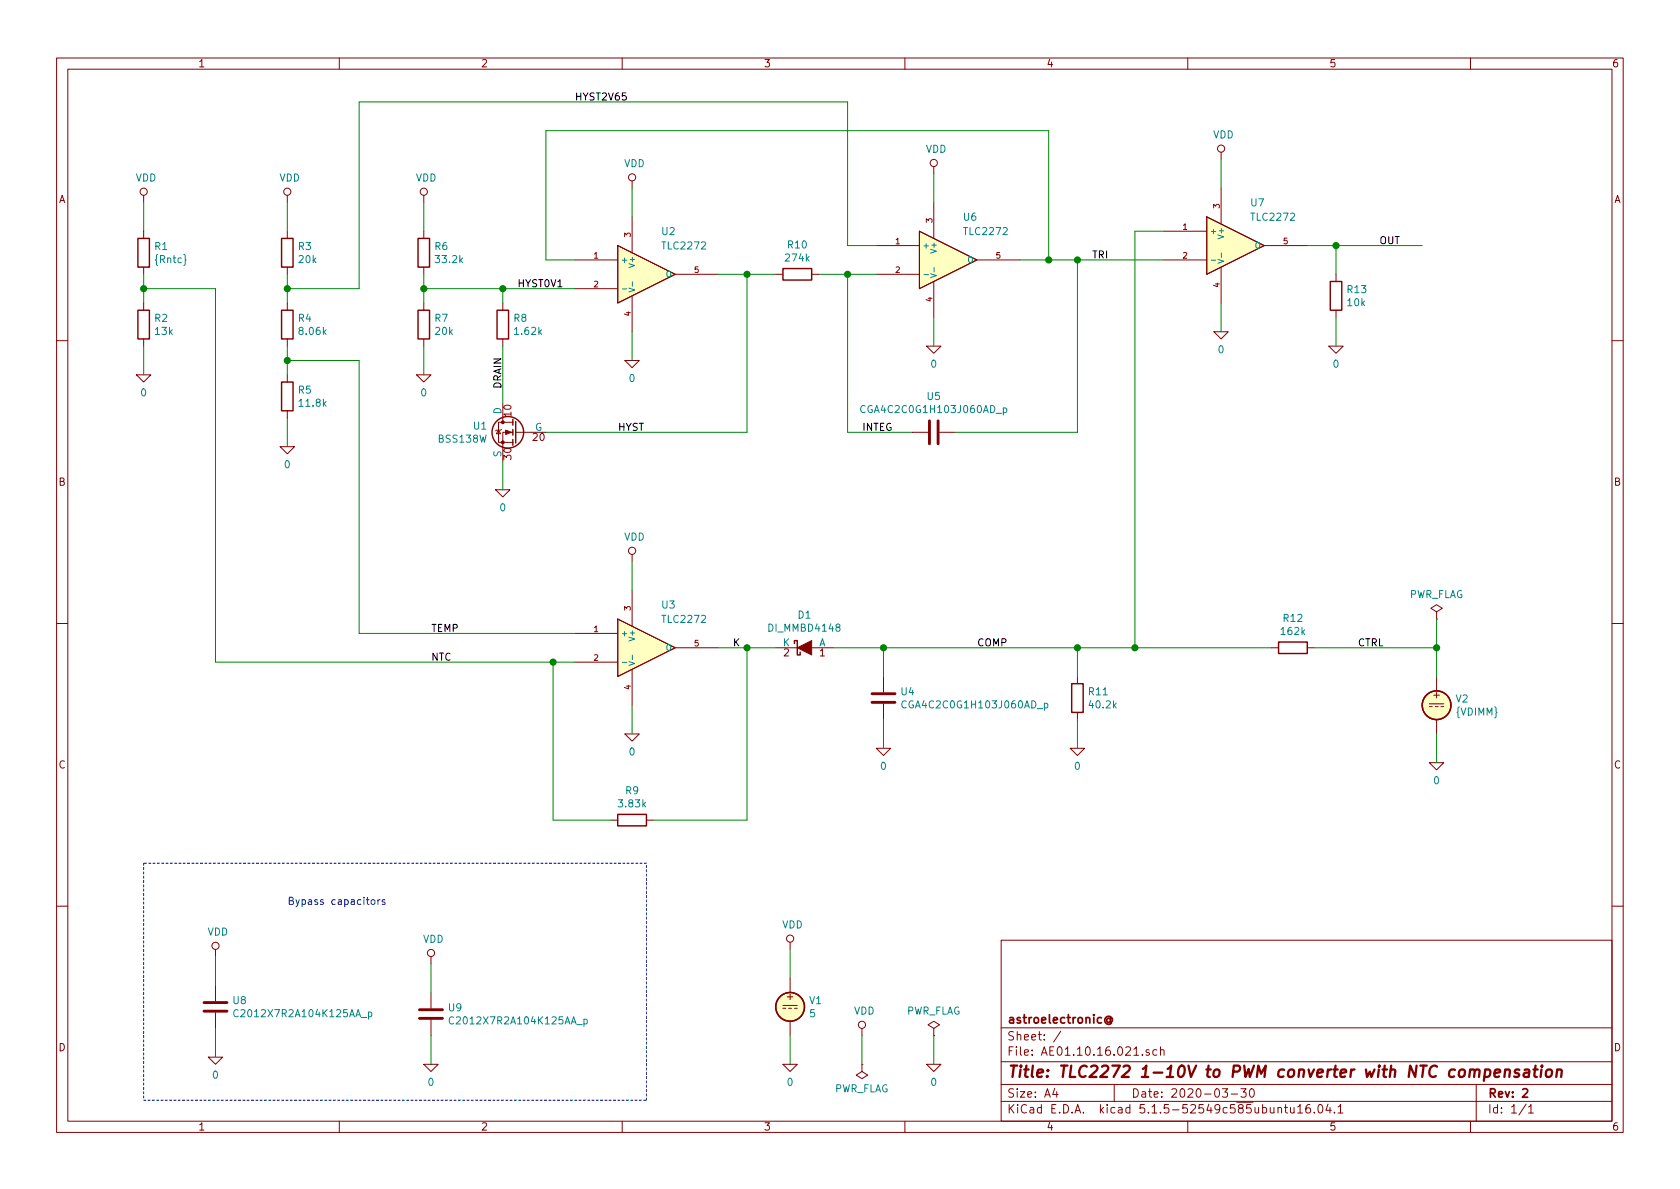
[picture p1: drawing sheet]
EESchema Schematic File Version 4
EELAYER 30 0
EELAYER END
$Descr A4 11693 8268
encoding utf-8
Sheet 1 1
Title "TLC2272 1-10V to PWM converter with NTC compensation"
Date "2020-03-30"
Rev "2"
Comp "astroelectronic@"
Comment1 ""
Comment2 ""
Comment3 ""
Comment4 ""
$EndDescr
$Comp
L Device:R R1
U 1 1
P 1000 1750
F 0 "R1" H 1070 1796 50  0000 L CNN
F 1 "{Rntc}" H 1070 1705 50  0000 L CNN
F 2 "" V 930 1750 50  0001 C CNN
F 3 "~" H 1000 1750 50  0001 C CNN
F 4 "Y" H 1000 1750 50  0001 C CNN "Spice_Netlist_Enabled"
F 5 "R" H 1000 1750 50  0001 C CNN "Spice_Primitive"
F 6 "{Rntc}" H 1000 1750 50  0001 C CNN "Spice_Model"
	1    1000 1750
	1    0    0    -1  
$EndComp
$Comp
L Device:R R2
U 1 1
P 1000 2250
F 0 "R2" H 1070 2296 50  0000 L CNN
F 1 "13k" H 1070 2205 50  0000 L CNN
F 2 "" V 930 2250 50  0001 C CNN
F 3 "~" H 1000 2250 50  0001 C CNN
F 4 "R" H 1000 2250 50  0001 C CNN "Spice_Primitive"
F 5 "13k" H 1000 2250 50  0001 C CNN "Spice_Model"
F 6 "Y" H 1000 2250 50  0001 C CNN "Spice_Netlist_Enabled"
	1    1000 2250
	1    0    0    -1  
$EndComp
$Comp
L Device:R R3
U 1 1
P 2000 1750
F 0 "R3" H 2070 1796 50  0000 L CNN
F 1 "20k" H 2070 1705 50  0000 L CNN
F 2 "" V 1930 1750 50  0001 C CNN
F 3 "~" H 2000 1750 50  0001 C CNN
F 4 "R" H 2000 1750 50  0001 C CNN "Spice_Primitive"
F 5 "20k" H 2000 1750 50  0001 C CNN "Spice_Model"
F 6 "Y" H 2000 1750 50  0001 C CNN "Spice_Netlist_Enabled"
	1    2000 1750
	1    0    0    -1  
$EndComp
$Comp
L Device:R R4
U 1 1
P 2000 2250
F 0 "R4" H 2070 2296 50  0000 L CNN
F 1 "8.06k" H 2070 2205 50  0000 L CNN
F 2 "" V 1930 2250 50  0001 C CNN
F 3 "~" H 2000 2250 50  0001 C CNN
F 4 "R" H 2000 2250 50  0001 C CNN "Spice_Primitive"
F 5 "8.06k" H 2000 2250 50  0001 C CNN "Spice_Model"
F 6 "Y" H 2000 2250 50  0001 C CNN "Spice_Netlist_Enabled"
	1    2000 2250
	1    0    0    -1  
$EndComp
$Comp
L Device:R R5
U 1 1
P 2000 2750
F 0 "R5" H 2070 2796 50  0000 L CNN
F 1 "11.8k" H 2070 2705 50  0000 L CNN
F 2 "" V 1930 2750 50  0001 C CNN
F 3 "~" H 2000 2750 50  0001 C CNN
F 4 "R" H 2000 2750 50  0001 C CNN "Spice_Primitive"
F 5 "11.8k" H 2000 2750 50  0001 C CNN "Spice_Model"
F 6 "Y" H 2000 2750 50  0001 C CNN "Spice_Netlist_Enabled"
	1    2000 2750
	1    0    0    -1  
$EndComp
$Comp
L Device:R R6
U 1 1
P 2950 1750
F 0 "R6" H 3020 1796 50  0000 L CNN
F 1 "33.2k" H 3020 1705 50  0000 L CNN
F 2 "" V 2880 1750 50  0001 C CNN
F 3 "~" H 2950 1750 50  0001 C CNN
F 4 "R" H 2950 1750 50  0001 C CNN "Spice_Primitive"
F 5 "33.2k" H 2950 1750 50  0001 C CNN "Spice_Model"
F 6 "Y" H 2950 1750 50  0001 C CNN "Spice_Netlist_Enabled"
	1    2950 1750
	1    0    0    -1  
$EndComp
$Comp
L Device:R R7
U 1 1
P 2950 2250
F 0 "R7" H 3020 2296 50  0000 L CNN
F 1 "20k" H 3020 2205 50  0000 L CNN
F 2 "" V 2880 2250 50  0001 C CNN
F 3 "~" H 2950 2250 50  0001 C CNN
F 4 "R" H 2950 2250 50  0001 C CNN "Spice_Primitive"
F 5 "20k" H 2950 2250 50  0001 C CNN "Spice_Model"
F 6 "Y" H 2950 2250 50  0001 C CNN "Spice_Netlist_Enabled"
	1    2950 2250
	1    0    0    -1  
$EndComp
$Comp
L power:VDD #PWR01
U 1 1
P 1000 1400
F 0 "#PWR01" H 1000 1250 50  0001 C CNN
F 1 "VDD" H 1017 1573 50  0000 C CNN
F 2 "" H 1000 1400 50  0001 C CNN
F 3 "" H 1000 1400 50  0001 C CNN
	1    1000 1400
	1    0    0    -1  
$EndComp
Wire Wire Line
	1000 1600 1000 1400
Wire Wire Line
	1000 2100 1000 2000
Wire Wire Line
	1000 2400 1000 2600
$Comp
L pspice:0 #GND01
U 1 1
P 1000 2600
F 0 "#GND01" H 1000 2500 50  0001 C CNN
F 1 "0" H 1000 2477 50  0000 C CNN
F 2 "" H 1000 2600 50  0001 C CNN
F 3 "~" H 1000 2600 50  0001 C CNN
	1    1000 2600
	1    0    0    -1  
$EndComp
Wire Wire Line
	2000 1600 2000 1400
Wire Wire Line
	2000 2100 2000 2000
Wire Wire Line
	2000 2600 2000 2500
Wire Wire Line
	2000 2900 2000 3100
$Comp
L pspice:0 #GND02
U 1 1
P 2000 3100
F 0 "#GND02" H 2000 3000 50  0001 C CNN
F 1 "0" H 2000 2977 50  0000 C CNN
F 2 "" H 2000 3100 50  0001 C CNN
F 3 "~" H 2000 3100 50  0001 C CNN
	1    2000 3100
	1    0    0    -1  
$EndComp
$Comp
L power:VDD #PWR02
U 1 1
P 2000 1400
F 0 "#PWR02" H 2000 1250 50  0001 C CNN
F 1 "VDD" H 2017 1573 50  0000 C CNN
F 2 "" H 2000 1400 50  0001 C CNN
F 3 "" H 2000 1400 50  0001 C CNN
	1    2000 1400
	1    0    0    -1  
$EndComp
Wire Wire Line
	2950 1600 2950 1400
$Comp
L power:VDD #PWR03
U 1 1
P 2950 1400
F 0 "#PWR03" H 2950 1250 50  0001 C CNN
F 1 "VDD" H 2967 1573 50  0000 C CNN
F 2 "" H 2950 1400 50  0001 C CNN
F 3 "" H 2950 1400 50  0001 C CNN
	1    2950 1400
	1    0    0    -1  
$EndComp
Wire Wire Line
	2950 2100 2950 2000
Wire Wire Line
	2950 2400 2950 2600
$Comp
L pspice:0 #GND03
U 1 1
P 2950 2600
F 0 "#GND03" H 2950 2500 50  0001 C CNN
F 1 "0" H 2950 2477 50  0000 C CNN
F 2 "" H 2950 2600 50  0001 C CNN
F 3 "~" H 2950 2600 50  0001 C CNN
	1    2950 2600
	1    0    0    -1  
$EndComp
$Comp
L Simulation_SPICE:VDC V1
U 1 1
P 5500 7000
F 0 "V1" H 5630 7046 50  0000 L CNN
F 1 "5" H 5630 6955 50  0000 L CNN
F 2 "" H 5500 7000 50  0001 C CNN
F 3 "~" H 5500 7000 50  0001 C CNN
F 4 "Y" H 5500 7000 50  0001 L CNN "Spice_Netlist_Enabled"
F 5 "V" H 5500 7000 50  0001 L CNN "Spice_Primitive"
F 6 "5" H 5500 7000 50  0001 C CNN "Spice_Model"
	1    5500 7000
	1    0    0    -1  
$EndComp
Wire Wire Line
	5500 7200 5500 7400
Wire Wire Line
	5500 6800 5500 6600
$Comp
L pspice:0 #GND07
U 1 1
P 5500 7400
F 0 "#GND07" H 5500 7300 50  0001 C CNN
F 1 "0" H 5500 7277 50  0000 C CNN
F 2 "" H 5500 7400 50  0001 C CNN
F 3 "~" H 5500 7400 50  0001 C CNN
	1    5500 7400
	1    0    0    -1  
$EndComp
$Comp
L power:VDD #PWR07
U 1 1
P 6000 7200
F 0 "#PWR07" H 6000 7050 50  0001 C CNN
F 1 "VDD" H 6017 7373 50  0000 C CNN
F 2 "" H 6000 7200 50  0001 C CNN
F 3 "" H 6000 7200 50  0001 C CNN
	1    6000 7200
	1    0    0    -1  
$EndComp
$Comp
L pspice:0 #GND09
U 1 1
P 6500 7400
F 0 "#GND09" H 6500 7300 50  0001 C CNN
F 1 "0" H 6500 7277 50  0000 C CNN
F 2 "" H 6500 7400 50  0001 C CNN
F 3 "~" H 6500 7400 50  0001 C CNN
	1    6500 7400
	1    0    0    -1  
$EndComp
Wire Wire Line
	6000 7200 6000 7400
Wire Wire Line
	6500 7400 6500 7200
$Comp
L power:PWR_FLAG #FLG01
U 1 1
P 6000 7400
F 0 "#FLG01" H 6000 7475 50  0001 C CNN
F 1 "PWR_FLAG" H 6000 7573 50  0000 C CNN
F 2 "" H 6000 7400 50  0001 C CNN
F 3 "~" H 6000 7400 50  0001 C CNN
	1    6000 7400
	-1   0    0    1   
$EndComp
$Comp
L power:PWR_FLAG #FLG02
U 1 1
P 6500 7200
F 0 "#FLG02" H 6500 7275 50  0001 C CNN
F 1 "PWR_FLAG" H 6500 7373 50  0000 C CNN
F 2 "" H 6500 7200 50  0001 C CNN
F 3 "~" H 6500 7200 50  0001 C CNN
	1    6500 7200
	1    0    0    -1  
$EndComp
$Comp
L AE01.17.16.000:TLC2272 U2
U 1 1
P 4500 1900
F 0 "U2" H 4600 2200 50  0000 L CNN
F 1 "TLC2272" H 4600 2100 50  0000 L CNN
F 2 "" H 4700 1500 50  0001 L BNN
F 3 "~" H 4700 1400 50  0001 L BNN
F 4 "X" H 4500 1900 50  0001 C CNN "Spice_Primitive"
F 5 "TLC2272" H 4500 1900 50  0001 C CNN "Spice_Model"
F 6 "Y" H 4500 1900 50  0001 C CNN "Spice_Netlist_Enabled"
F 7 "models/TLC2272.LIB" H 4500 1900 50  0001 C CNN "Spice_Lib_File"
	1    4500 1900
	1    0    0    -1  
$EndComp
$Comp
L Device:R R8
U 1 1
P 3500 2250
F 0 "R8" H 3570 2296 50  0000 L CNN
F 1 "1.62k" H 3570 2205 50  0000 L CNN
F 2 "" V 3430 2250 50  0001 C CNN
F 3 "~" H 3500 2250 50  0001 C CNN
F 4 "R" H 3500 2250 50  0001 C CNN "Spice_Primitive"
F 5 "1.62k" H 3500 2250 50  0001 C CNN "Spice_Model"
F 6 "Y" H 3500 2250 50  0001 C CNN "Spice_Netlist_Enabled"
	1    3500 2250
	1    0    0    -1  
$EndComp
Wire Wire Line
	4400 2300 4400 2500
Wire Wire Line
	4400 1500 4400 1300
$Comp
L power:VDD #PWR04
U 1 1
P 4400 1300
F 0 "#PWR04" H 4400 1150 50  0001 C CNN
F 1 "VDD" H 4417 1473 50  0000 C CNN
F 2 "" H 4400 1300 50  0001 C CNN
F 3 "" H 4400 1300 50  0001 C CNN
	1    4400 1300
	1    0    0    -1  
$EndComp
$Comp
L pspice:0 #GND05
U 1 1
P 4400 2500
F 0 "#GND05" H 4400 2400 50  0001 C CNN
F 1 "0" H 4400 2377 50  0000 C CNN
F 2 "" H 4400 2500 50  0001 C CNN
F 3 "~" H 4400 2500 50  0001 C CNN
	1    4400 2500
	1    0    0    -1  
$EndComp
Wire Wire Line
	2950 2000 3500 2000
Connection ~ 2950 2000
Wire Wire Line
	2950 2000 2950 1900
Wire Wire Line
	3500 2100 3500 2000
Connection ~ 3500 2000
Wire Wire Line
	3500 2000 4000 2000
Wire Wire Line
	3500 3200 3500 3400
$Comp
L pspice:0 #GND04
U 1 1
P 3500 3400
F 0 "#GND04" H 3500 3300 50  0001 C CNN
F 1 "0" H 3500 3277 50  0000 C CNN
F 2 "" H 3500 3400 50  0001 C CNN
F 3 "~" H 3500 3400 50  0001 C CNN
	1    3500 3400
	1    0    0    -1  
$EndComp
Wire Wire Line
	5200 3000 5200 1900
Wire Wire Line
	5200 1900 5000 1900
Wire Wire Line
	5200 1900 5400 1900
Connection ~ 5200 1900
$Comp
L Device:R R10
U 1 1
P 5550 1900
F 0 "R10" V 5343 1900 50  0000 C CNN
F 1 "274k" V 5434 1900 50  0000 C CNN
F 2 "" V 5480 1900 50  0001 C CNN
F 3 "~" H 5550 1900 50  0001 C CNN
F 4 "R" H 5550 1900 50  0001 C CNN "Spice_Primitive"
F 5 "274k" H 5550 1900 50  0001 C CNN "Spice_Model"
F 6 "Y" H 5550 1900 50  0001 C CNN "Spice_Netlist_Enabled"
	1    5550 1900
	0    1    1    0   
$EndComp
Wire Wire Line
	5700 1900 5900 1900
Wire Wire Line
	5900 1900 5900 3000
Wire Wire Line
	5900 1900 6100 1900
Connection ~ 5900 1900
$Comp
L AE01.17.16.000:TLC2272 U6
U 1 1
P 6600 1800
F 0 "U6" H 6700 2100 50  0000 L CNN
F 1 "TLC2272" H 6700 2000 50  0000 L CNN
F 2 "" H 6800 1400 50  0001 L BNN
F 3 "~" H 6800 1300 50  0001 L BNN
F 4 "" H 6800 1200 50  0001 L BNN "PN"
F 5 "" H 6800 1100 50  0001 L BNN "ID"
F 6 "" H 6800 1000 50  0001 L BNN "DESC"
F 7 "models/TLC2272.LIB" H 6600 1800 50  0001 C CNN "Spice_Lib_File"
F 8 "TLC2272" H 6600 1800 50  0001 C CNN "Spice_Model"
F 9 "Y" H 6600 1800 50  0001 C CNN "Spice_Netlist_Enabled"
F 10 "X" H 6600 1800 50  0001 C CNN "Spice_Primitive"
	1    6600 1800
	1    0    0    -1  
$EndComp
Wire Wire Line
	6500 2200 6500 2400
$Comp
L pspice:0 #GND010
U 1 1
P 6500 2400
F 0 "#GND010" H 6500 2300 50  0001 C CNN
F 1 "0" H 6500 2277 50  0000 C CNN
F 2 "" H 6500 2400 50  0001 C CNN
F 3 "~" H 6500 2400 50  0001 C CNN
	1    6500 2400
	1    0    0    -1  
$EndComp
Wire Wire Line
	6500 1400 6500 1200
$Comp
L power:VDD #PWR08
U 1 1
P 6500 1200
F 0 "#PWR08" H 6500 1050 50  0001 C CNN
F 1 "VDD" H 6517 1373 50  0000 C CNN
F 2 "" H 6500 1200 50  0001 C CNN
F 3 "" H 6500 1200 50  0001 C CNN
	1    6500 1200
	1    0    0    -1  
$EndComp
Wire Wire Line
	3500 2400 3500 2800
Wire Wire Line
	3800 3000 5200 3000
$Comp
L Device:C U5
U 1 1
P 6500 3000
F 0 "U5" V 6248 3000 50  0000 C CNN
F 1 "CGA4C2C0G1H103J060AD_p" V 6339 3000 50  0000 C CNN
F 2 "" H 6538 2850 50  0001 C CNN
F 3 "~" H 6500 3000 50  0001 C CNN
F 4 "X" H 6500 3000 50  0001 C CNN "Spice_Primitive"
F 5 "CGA4C2C0G1H103J060AD_p" H 6500 3000 50  0001 C CNN "Spice_Model"
F 6 "Y" H 6500 3000 50  0001 C CNN "Spice_Netlist_Enabled"
F 7 "models/CGA4C2C0G1H103J060AD_p.mod" H 6500 3000 50  0001 C CNN "Spice_Lib_File"
	1    6500 3000
	0    1    1    0   
$EndComp
Wire Wire Line
	5900 3000 6350 3000
Wire Wire Line
	6650 3000 7500 3000
Wire Wire Line
	7500 3000 7500 1800
Wire Wire Line
	7500 1800 8100 1800
Connection ~ 7500 1800
$Comp
L AE01.17.16.000:TLC2272 U7
U 1 1
P 8600 1700
F 0 "U7" H 8700 2000 50  0000 L CNN
F 1 "TLC2272" H 8700 1900 50  0000 L CNN
F 2 "" H 8800 1300 50  0001 L BNN
F 3 "~" H 8800 1200 50  0001 L BNN
F 4 "" H 8800 1100 50  0001 L BNN "PN"
F 5 "" H 8800 1000 50  0001 L BNN "ID"
F 6 "" H 8800 900 50  0001 L BNN "DESC"
F 7 "models/TLC2272.LIB" H 8600 1700 50  0001 C CNN "Spice_Lib_File"
F 8 "TLC2272" H 8600 1700 50  0001 C CNN "Spice_Model"
F 9 "Y" H 8600 1700 50  0001 C CNN "Spice_Netlist_Enabled"
F 10 "X" H 8600 1700 50  0001 C CNN "Spice_Primitive"
	1    8600 1700
	1    0    0    -1  
$EndComp
Wire Wire Line
	8500 2100 8500 2300
$Comp
L pspice:0 #GND012
U 1 1
P 8500 2300
F 0 "#GND012" H 8500 2200 50  0001 C CNN
F 1 "0" H 8500 2177 50  0000 C CNN
F 2 "" H 8500 2300 50  0001 C CNN
F 3 "~" H 8500 2300 50  0001 C CNN
	1    8500 2300
	1    0    0    -1  
$EndComp
Wire Wire Line
	8500 1300 8500 1100
$Comp
L power:VDD #PWR09
U 1 1
P 8500 1100
F 0 "#PWR09" H 8500 950 50  0001 C CNN
F 1 "VDD" H 8517 1273 50  0000 C CNN
F 2 "" H 8500 1100 50  0001 C CNN
F 3 "" H 8500 1100 50  0001 C CNN
	1    8500 1100
	1    0    0    -1  
$EndComp
Wire Wire Line
	8100 1600 7900 1600
Wire Wire Line
	7900 1600 7900 4500
Wire Wire Line
	4000 1800 3800 1800
Wire Wire Line
	3800 1800 3800 900 
Wire Wire Line
	3800 900  7300 900 
Wire Wire Line
	7300 900  7300 1800
Wire Wire Line
	7100 1800 7300 1800
Connection ~ 7300 1800
Wire Wire Line
	7300 1800 7500 1800
Wire Wire Line
	6100 1700 5900 1700
Wire Wire Line
	5900 1700 5900 700 
Wire Wire Line
	5900 700  2500 700 
Wire Wire Line
	2500 700  2500 2000
Wire Wire Line
	2500 2000 2000 2000
Connection ~ 2000 2000
Wire Wire Line
	2000 2000 2000 1900
Wire Wire Line
	4400 4100 4400 3900
$Comp
L power:VDD #PWR05
U 1 1
P 4400 3900
F 0 "#PWR05" H 4400 3750 50  0001 C CNN
F 1 "VDD" H 4417 4073 50  0000 C CNN
F 2 "" H 4400 3900 50  0001 C CNN
F 3 "" H 4400 3900 50  0001 C CNN
	1    4400 3900
	1    0    0    -1  
$EndComp
Wire Wire Line
	4400 4900 4400 5100
$Comp
L pspice:0 #GND06
U 1 1
P 4400 5100
F 0 "#GND06" H 4400 5000 50  0001 C CNN
F 1 "0" H 4400 4977 50  0000 C CNN
F 2 "" H 4400 5100 50  0001 C CNN
F 3 "~" H 4400 5100 50  0001 C CNN
	1    4400 5100
	1    0    0    -1  
$EndComp
Wire Wire Line
	4000 4400 2500 4400
Wire Wire Line
	2500 4400 2500 2500
Wire Wire Line
	2500 2500 2000 2500
Connection ~ 2000 2500
Wire Wire Line
	2000 2500 2000 2400
Wire Wire Line
	4000 4600 3850 4600
Wire Wire Line
	1500 4600 1500 2000
Wire Wire Line
	1500 2000 1000 2000
Connection ~ 1000 2000
Wire Wire Line
	1000 2000 1000 1900
$Comp
L Device:R R9
U 1 1
P 4400 5700
F 0 "R9" V 4193 5700 50  0000 C CNN
F 1 "3.83k" V 4284 5700 50  0000 C CNN
F 2 "" V 4330 5700 50  0001 C CNN
F 3 "~" H 4400 5700 50  0001 C CNN
F 4 "R" H 4400 5700 50  0001 C CNN "Spice_Primitive"
F 5 "3.83k" H 4400 5700 50  0001 C CNN "Spice_Model"
F 6 "Y" H 4400 5700 50  0001 C CNN "Spice_Netlist_Enabled"
	1    4400 5700
	0    1    1    0   
$EndComp
Wire Wire Line
	4250 5700 3850 5700
Wire Wire Line
	3850 5700 3850 4600
Connection ~ 3850 4600
Wire Wire Line
	3850 4600 1500 4600
Wire Wire Line
	4550 5700 5200 5700
Wire Wire Line
	5200 5700 5200 4500
Wire Wire Line
	5200 4500 5000 4500
Wire Wire Line
	5200 4500 5400 4500
Connection ~ 5200 4500
Wire Wire Line
	5800 4500 6150 4500
Wire Wire Line
	6150 4500 6150 4700
$Comp
L Device:C U4
U 1 1
P 6150 4850
F 0 "U4" H 6265 4896 50  0000 L CNN
F 1 "CGA4C2C0G1H103J060AD_p" H 6265 4805 50  0000 L CNN
F 2 "" H 6188 4700 50  0001 C CNN
F 3 "~" H 6150 4850 50  0001 C CNN
F 4 "X" H 6150 4850 50  0001 C CNN "Spice_Primitive"
F 5 "CGA4C2C0G1H103J060AD_p" H 6150 4850 50  0001 C CNN "Spice_Model"
F 6 "Y" H 6150 4850 50  0001 C CNN "Spice_Netlist_Enabled"
F 7 "models/CGA4C2C0G1H103J060AD_p.mod" H 6150 4850 50  0001 C CNN "Spice_Lib_File"
	1    6150 4850
	1    0    0    -1  
$EndComp
Wire Wire Line
	6150 5000 6150 5200
$Comp
L pspice:0 #GND08
U 1 1
P 6150 5200
F 0 "#GND08" H 6150 5100 50  0001 C CNN
F 1 "0" H 6150 5077 50  0000 C CNN
F 2 "" H 6150 5200 50  0001 C CNN
F 3 "~" H 6150 5200 50  0001 C CNN
	1    6150 5200
	1    0    0    -1  
$EndComp
Wire Wire Line
	6150 4500 7500 4500
Wire Wire Line
	7500 4500 7500 4700
Connection ~ 6150 4500
$Comp
L Device:R R11
U 1 1
P 7500 4850
F 0 "R11" H 7570 4896 50  0000 L CNN
F 1 "40.2k" H 7570 4805 50  0000 L CNN
F 2 "" V 7430 4850 50  0001 C CNN
F 3 "~" H 7500 4850 50  0001 C CNN
F 4 "R" H 7500 4850 50  0001 C CNN "Spice_Primitive"
F 5 "40.2k" H 7500 4850 50  0001 C CNN "Spice_Model"
F 6 "Y" H 7500 4850 50  0001 C CNN "Spice_Netlist_Enabled"
	1    7500 4850
	1    0    0    -1  
$EndComp
Wire Wire Line
	7500 5000 7500 5200
$Comp
L pspice:0 #GND011
U 1 1
P 7500 5200
F 0 "#GND011" H 7500 5100 50  0001 C CNN
F 1 "0" H 7500 5077 50  0000 C CNN
F 2 "" H 7500 5200 50  0001 C CNN
F 3 "~" H 7500 5200 50  0001 C CNN
	1    7500 5200
	1    0    0    -1  
$EndComp
Wire Wire Line
	7500 4500 7900 4500
$Comp
L Device:R R12
U 1 1
P 9000 4500
F 0 "R12" V 8793 4500 50  0000 C CNN
F 1 "162k" V 8884 4500 50  0000 C CNN
F 2 "" V 8930 4500 50  0001 C CNN
F 3 "~" H 9000 4500 50  0001 C CNN
F 4 "R" H 9000 4500 50  0001 C CNN "Spice_Primitive"
F 5 "162k" H 9000 4500 50  0001 C CNN "Spice_Model"
F 6 "Y" H 9000 4500 50  0001 C CNN "Spice_Netlist_Enabled"
	1    9000 4500
	0    1    1    0   
$EndComp
Wire Wire Line
	9150 4500 10000 4500
Wire Wire Line
	10000 4500 10000 4700
$Comp
L Simulation_SPICE:VDC V2
U 1 1
P 10000 4900
F 0 "V2" H 10130 4946 50  0000 L CNN
F 1 "{VDIMM}" H 10130 4855 50  0000 L CNN
F 2 "" H 10000 4900 50  0001 C CNN
F 3 "~" H 10000 4900 50  0001 C CNN
F 4 "Y" H 10000 4900 50  0001 L CNN "Spice_Netlist_Enabled"
F 5 "V" H 10000 4900 50  0001 L CNN "Spice_Primitive"
F 6 "{VDIMM}" H 10000 4900 50  0001 C CNN "Spice_Model"
	1    10000 4900
	1    0    0    -1  
$EndComp
Wire Wire Line
	10000 5100 10000 5300
$Comp
L pspice:0 #GND013
U 1 1
P 10000 5300
F 0 "#GND013" H 10000 5200 50  0001 C CNN
F 1 "0" H 10000 5177 50  0000 C CNN
F 2 "" H 10000 5300 50  0001 C CNN
F 3 "~" H 10000 5300 50  0001 C CNN
	1    10000 5300
	1    0    0    -1  
$EndComp
Connection ~ 7500 4500
Connection ~ 7900 4500
Wire Wire Line
	7900 4500 8850 4500
Wire Wire Line
	9100 1700 9300 1700
Wire Wire Line
	9300 1700 9300 1900
Wire Wire Line
	9300 1700 9900 1700
Connection ~ 9300 1700
$Comp
L Device:R R13
U 1 1
P 9300 2050
F 0 "R13" H 9370 2096 50  0000 L CNN
F 1 "10k" H 9370 2005 50  0000 L CNN
F 2 "" V 9230 2050 50  0001 C CNN
F 3 "~" H 9300 2050 50  0001 C CNN
F 4 "R" H 9300 2050 50  0001 C CNN "Spice_Primitive"
F 5 "10k" H 9300 2050 50  0001 C CNN "Spice_Model"
F 6 "Y" H 9300 2050 50  0001 C CNN "Spice_Netlist_Enabled"
	1    9300 2050
	1    0    0    -1  
$EndComp
Text Label 9600 1700 0    50   ~ 0
OUT
Wire Wire Line
	10000 4500 10000 4300
Connection ~ 10000 4500
$Comp
L power:PWR_FLAG #FLG03
U 1 1
P 10000 4300
F 0 "#FLG03" H 10000 4375 50  0001 C CNN
F 1 "PWR_FLAG" H 10000 4473 50  0000 C CNN
F 2 "" H 10000 4300 50  0001 C CNN
F 3 "~" H 10000 4300 50  0001 C CNN
	1    10000 4300
	1    0    0    -1  
$EndComp
Text Label 9450 4500 0    50   ~ 0
CTRL
Text Label 6800 4500 0    50   ~ 0
COMP
Text Label 7600 1800 0    50   ~ 0
TRI
Text Label 5100 4500 0    50   ~ 0
K
Text Label 3000 4400 0    50   ~ 0
TEMP
Text Label 3000 4600 0    50   ~ 0
NTC
Text Label 3500 2700 1    50   ~ 0
DRAIN
Text Label 4300 3000 0    50   ~ 0
HYST
Text Label 3600 2000 0    50   ~ 0
HYST0V1
Text Label 4000 700  0    50   ~ 0
HYST2V65
$Comp
L AE01.17.01.000:BSS138W U1
U 1 1
P 3600 3000
F 0 "U1" H 3805 3046 50  0000 L CNN
F 1 "BSS138W" H 3805 2955 50  0000 L CNN
F 2 "" H 3800 3100 50  0001 C CNN
F 3 "~" H 3600 3000 50  0001 C CNN
F 4 "X" H 3600 3000 50  0001 C CNN "Spice_Primitive"
F 5 "BSS138W" H 3600 3000 50  0001 C CNN "Spice_Model"
F 6 "Y" H 3600 3000 50  0001 C CNN "Spice_Netlist_Enabled"
F 7 "models/BSS138W.spice.txt" H 3600 3000 50  0001 C CNN "Spice_Lib_File"
	1    3600 3000
	-1   0    0    -1  
$EndComp
Wire Wire Line
	9300 2200 9300 2400
$Comp
L pspice:0 #GND0101
U 1 1
P 9300 2400
F 0 "#GND0101" H 9300 2300 50  0001 C CNN
F 1 "0" H 9300 2277 50  0000 C CNN
F 2 "" H 9300 2400 50  0001 C CNN
F 3 "~" H 9300 2400 50  0001 C CNN
	1    9300 2400
	1    0    0    -1  
$EndComp
Text Label 6000 3000 0    50   ~ 0
INTEG
$Comp
L AE01.17.16.000:TLC2272 U3
U 1 1
P 4500 4500
F 0 "U3" H 4600 4800 50  0000 L CNN
F 1 "TLC2272" H 4600 4700 50  0000 L CNN
F 2 "" H 4700 4100 50  0001 L BNN
F 3 "~" H 4700 4000 50  0001 L BNN
F 4 "" H 4700 3900 50  0001 L BNN "PN"
F 5 "" H 4700 3800 50  0001 L BNN "ID"
F 6 "" H 4700 3700 50  0001 L BNN "DESC"
F 7 "models/TLC2272.LIB" H 4500 4500 50  0001 C CNN "Spice_Lib_File"
F 8 "TLC2272" H 4500 4500 50  0001 C CNN "Spice_Model"
F 9 "Y" H 4500 4500 50  0001 C CNN "Spice_Netlist_Enabled"
F 10 "X" H 4500 4500 50  0001 C CNN "Spice_Primitive"
	1    4500 4500
	1    0    0    -1  
$EndComp
$Comp
L AE01.17.01.000:DI_MMBD4148 D1
U 1 1
P 5600 4500
F 0 "D1" V 5825 4500 50  0000 C CNN
F 1 "DI_MMBD4148" V 5734 4500 50  0000 C CNN
F 2 "FP" H 5700 4300 50  0001 L BNN
F 3 "DS" H 5700 4200 50  0001 L BNN
F 4 "PN" H 5700 4100 50  0001 L BNN "PN"
F 5 "ID" H 5700 4000 50  0001 L BNN "ID"
F 6 "DESC" H 5700 3900 50  0001 L BNN "DESC"
F 7 "NOTE" H 5700 3800 50  0001 L BNN "NOTE"
F 8 "D" H 5600 4500 50  0001 C CNN "Spice_Primitive"
F 9 "DI_MMBD4148" H 5600 4500 50  0001 C CNN "Spice_Model"
F 10 "Y" H 5600 4500 50  0001 C CNN "Spice_Netlist_Enabled"
F 11 "models/MMBD4148.spice.txt" H 5600 4500 50  0001 C CNN "Spice_Lib_File"
	1    5600 4500
	0    -1   -1   0   
$EndComp
$Comp
L Device:C U8
U 1 1
P 1500 7000
F 0 "U8" H 1615 7046 50  0000 L CNN
F 1 "C2012X7R2A104K125AA_p" H 1615 6955 50  0000 L CNN
F 2 "" H 1538 6850 50  0001 C CNN
F 3 "~" H 1500 7000 50  0001 C CNN
F 4 "X" H 1500 7000 50  0001 C CNN "Spice_Primitive"
F 5 "C2012X7R2A104K125AA_p" H 1500 7000 50  0001 C CNN "Spice_Model"
F 6 "Y" H 1500 7000 50  0001 C CNN "Spice_Netlist_Enabled"
F 7 "models/C2012X7R2A104K125AA_p.mod" H 1500 7000 50  0001 C CNN "Spice_Lib_File"
	1    1500 7000
	1    0    0    -1  
$EndComp
$Comp
L power:VDD #PWR06
U 1 1
P 5500 6600
F 0 "#PWR06" H 5500 6450 50  0001 C CNN
F 1 "VDD" H 5517 6773 50  0000 C CNN
F 2 "" H 5500 6600 50  0001 C CNN
F 3 "" H 5500 6600 50  0001 C CNN
	1    5500 6600
	1    0    0    -1  
$EndComp
Wire Wire Line
	1500 6850 1500 6650
$Comp
L power:VDD #PWR010
U 1 1
P 1500 6650
F 0 "#PWR010" H 1500 6500 50  0001 C CNN
F 1 "VDD" H 1517 6823 50  0000 C CNN
F 2 "" H 1500 6650 50  0001 C CNN
F 3 "" H 1500 6650 50  0001 C CNN
	1    1500 6650
	1    0    0    -1  
$EndComp
Wire Wire Line
	1500 7150 1500 7350
$Comp
L pspice:0 #GND014
U 1 1
P 1500 7350
F 0 "#GND014" H 1500 7250 50  0001 C CNN
F 1 "0" H 1500 7227 50  0000 C CNN
F 2 "" H 1500 7350 50  0001 C CNN
F 3 "~" H 1500 7350 50  0001 C CNN
	1    1500 7350
	1    0    0    -1  
$EndComp
$Comp
L Device:C U9
U 1 1
P 3000 7050
F 0 "U9" H 3115 7096 50  0000 L CNN
F 1 "C2012X7R2A104K125AA_p" H 3115 7005 50  0000 L CNN
F 2 "" H 3038 6900 50  0001 C CNN
F 3 "~" H 3000 7050 50  0001 C CNN
F 4 "X" H 3000 7050 50  0001 C CNN "Spice_Primitive"
F 5 "C2012X7R2A104K125AA_p" H 3000 7050 50  0001 C CNN "Spice_Model"
F 6 "Y" H 3000 7050 50  0001 C CNN "Spice_Netlist_Enabled"
F 7 "models/C2012X7R2A104K125AA_p.mod" H 3000 7050 50  0001 C CNN "Spice_Lib_File"
	1    3000 7050
	1    0    0    -1  
$EndComp
Wire Wire Line
	3000 6900 3000 6700
$Comp
L power:VDD #PWR011
U 1 1
P 3000 6700
F 0 "#PWR011" H 3000 6550 50  0001 C CNN
F 1 "VDD" H 3017 6873 50  0000 C CNN
F 2 "" H 3000 6700 50  0001 C CNN
F 3 "" H 3000 6700 50  0001 C CNN
	1    3000 6700
	1    0    0    -1  
$EndComp
Wire Wire Line
	3000 7200 3000 7400
$Comp
L pspice:0 #GND015
U 1 1
P 3000 7400
F 0 "#GND015" H 3000 7300 50  0001 C CNN
F 1 "0" H 3000 7277 50  0000 C CNN
F 2 "" H 3000 7400 50  0001 C CNN
F 3 "~" H 3000 7400 50  0001 C CNN
	1    3000 7400
	1    0    0    -1  
$EndComp
Wire Notes Line
	1000 6000 1000 7650
Wire Notes Line
	1000 7650 4500 7650
Wire Notes Line
	4500 7650 4500 6000
Wire Notes Line
	4500 6000 1000 6000
Text Notes 2000 6300 0    50   ~ 0
Bypass capacitors
$EndSCHEMATC
